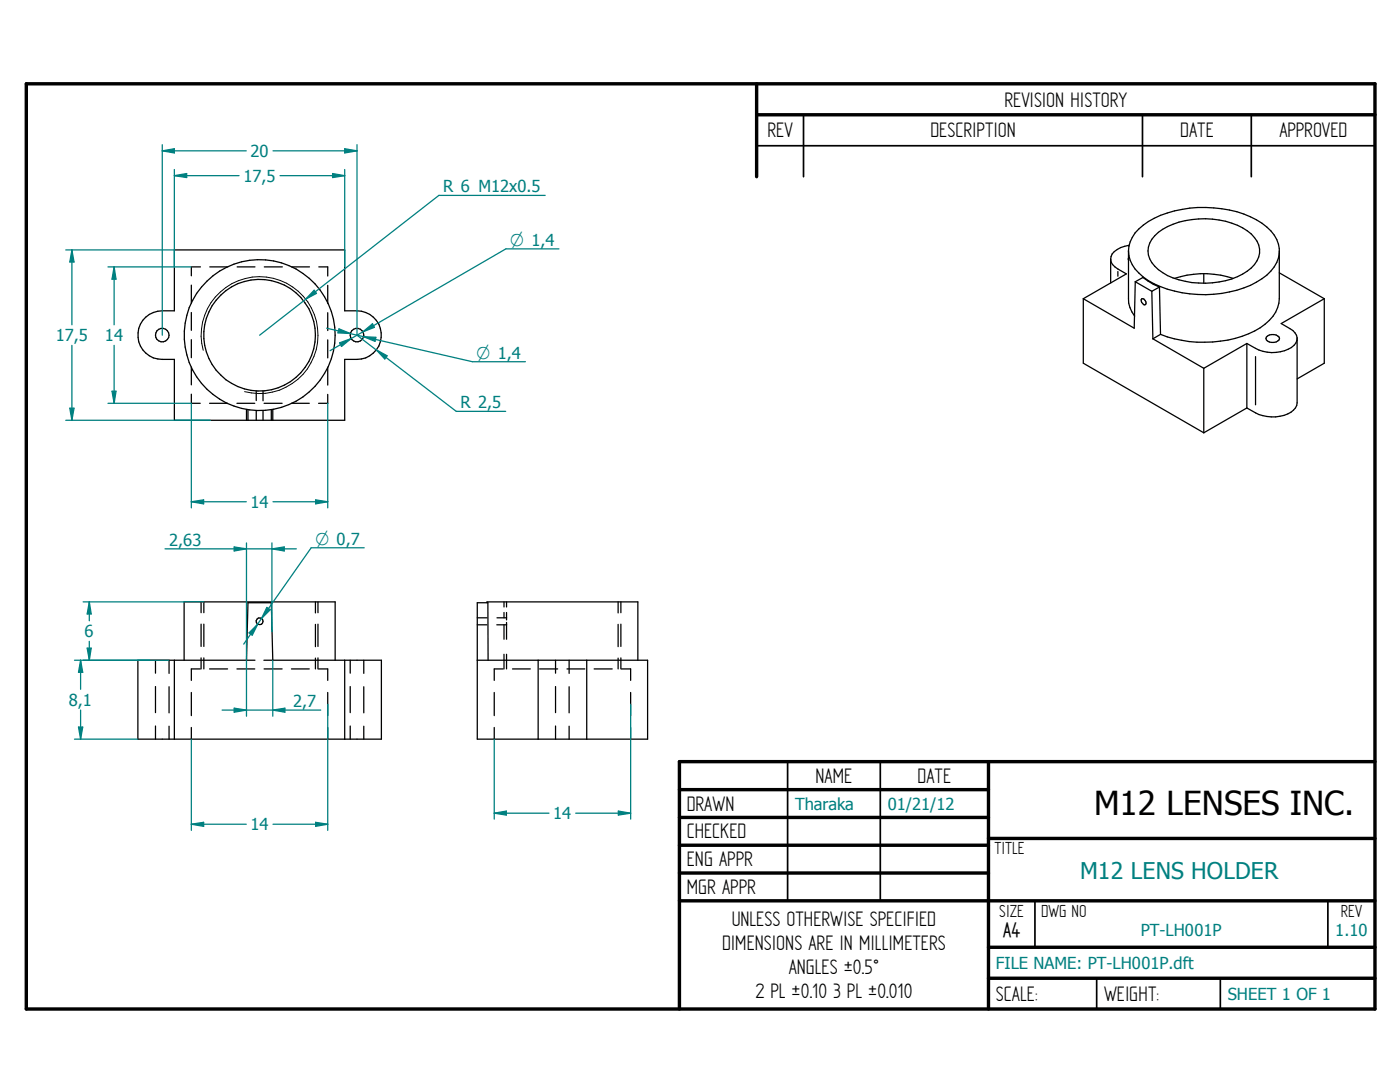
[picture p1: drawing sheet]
<svg xmlns="http://www.w3.org/2000/svg" width="279mm" height="216mm" viewBox="0 0 279 216" stroke-linecap="round" stroke-linejoin="round" font-family="sans-serif">
<g fill="none" stroke="#000" stroke-width=".68">
<path d="M5.2 16.7h269.2v184.6h-269.2zM151 16.7v18.6M151 22.9h123.4M135.6 157.6h61.7M197.3 152v49.3M274.4 152h-138.8v49.3M135.6 163.1h61.7M135.6 168.7h61.7M135.6 174.2h61.7M135.6 179.7h138.8M197.3 167.3h77.1M197.3 189h77.1"/>
<path d="M197.3 195.2h77.1"/>
</g>
<path d="M151 29.1h123.4M160.4 22.9v12.4M228 22.9v12.4M249.7 22.9v12.4M157.2 152v27.7M175.7 152v27.7M206.5 179.9v9.1M265 179.9v9.1M218.9 195.2v6.1M243.5 195.2v6.1" fill="none" stroke="#000" stroke-width=".34"/>
<g fill="none" stroke="#000" stroke-width=".25">
<path d="M34.8 49.9h34v12.1a6.9 6.9 0 0 1 5.7 1.3 4.8 4.8 0 0 1 1.3 5.3 4.8 4.8 0 0 1-4.6 3.1h-2.4v12.2h-34v-12.2a7 7 0 0 1-5.7-1.3 4.8 4.8 0 0 1-1.3-5.3 4.8 4.8 0 0 1 4.6-3.1h2.4zM38.2 56.9v3.6M40 53.3h-1.8v1.7M41.9 53.3h3.6M47.3 53.3h3.6M52.7 53.3h3.6M58.2 53.3h3.6M63.6 53.3h1.8v1.8M65.4 56.9v3.6M216.2 59.6v12.9l24 13.9M221.7 51.7v4.8M223.1 54.2v.9"/>
<path d="M225.2 50.1a7.2 7.2 0 0 1 4-5.9 23.2 23.2 0 0 1 21.5-.3 8.1 8.1 0 0 1 4.6 5.7v10a7 7 0 0 1-3.8 5.8 23.6 23.6 0 0 1-19.9 1.3M225.2 50.1a6.7 6.7 0 0 0 3 5.2 21.6 21.6 0 0 0 14 3.4 18 18 0 0 0 11.4-4.6 6.1 6.1 0 0 0 1.7-3.6M225.2 50.1v9.5a5.6 5.6 0 0 0 1.2 3.5M225.2 51.5v.4M225.3 48.9a4.4 4.4 0 0 0-3.6 2.3 2.04 2.04 0 0 0 1.4 2.5l1.7 1-8.6 4.9M226.6 56.2l-.2 9.3-10.2-5.9M226.6 56.2l1.5-.8 2.1 1.3 1.2 .6M226.6 56.2l3.3 1.9M227.9 59.6a.75 .75 0 0 1 .7 .4 .75 .75 0 0 1-.1 .8h-.2a.87 .87 0 0 1-.4-1.2zM229.9 58.1l.2 9.5M230.5 47a14.6 14.6 0 0 1 11.5-3.3 12.1 12.1 0 0 1 8.4 3.7 4.1 4.1 0 0 1-.7 6.1 15.6 15.6 0 0 1-13.1 2.6 9.6 9.6 0 0 1-7.2-4.5 4.1 4.1 0 0 1 1.1-4.6zM231.4 57.3l.2 9.4"/>
<path d="M231.4 57.3l-1.5 .8M234.4 55.5a18.6 18.6 0 0 1 11.7 0M240.2 54.6v1.9M255.3 54.4l9 5.2M264.3 59.6l-8.6 5 1.7 1a2.03 2.03 0 0 1 1.5 1.8 2.03 2.03 0 0 1-1.2 1.9 7.4 7.4 0 0 1-7.1 .2l-1.8-1M264.3 59.6v12.9l-5.4 3.1M38.2 62.4v3.5M38.2 67.8v3.6M38.2 73.2v3.6M38.2 78.7v1.8h1.8M51.1 78v1.9M52.5 78v2"/>
<path d="M65.4 62.4v3.6M65.4 67.8v3.6M65.4 73.3v3.5M65.4 78.7v1.8h-1.8M230.1 67.6l10.1 5.9M231.6 66.7l-1.5 .9M240.2 73.5v12.9M248.8 68.5l-8.6 5M248.8 68.5v12.9M250.6 71.2v9.6M252.7 67.3a1.66 1.66 0 0 1 2.7 .2 1.53 1.53 0 0 1-2.8 0zM258.9 67.5v12.9a3.2 3.2 0 0 1-2.7 2.5 8.4 8.4 0 0 1-7.4-1.5"/>
<path d="M41.8 80.5h3.6M47.3 80.5h3.5M49.2 81.7v2.2M49.5 81.7v2.2M51.1 81.9v2M52.5 82v1.9M52.7 80.5h3.6M54.1 81.7v2.2M54.4 81.7v2.2M58.2 80.5h3.5M248.8 81.4l-8.6 5M31 131.7v2.6"/>
<path d="M31 137v5.2M33.7 131.7v2.7M33.7 137v5.2M34.8 131.7v15.8M36.7 131.7v-11.6h30.2v11.6M38.2 138.2v4.6M40 133.5h-1.8v2.3M40.1 120.1v2.2M40.1 124.5v4.5M40.1 131.3v2.2M40.7 120.1v2.2M40.7 124.5v4.5"/>
<path d="M40.7 131.3v2.2M41.8 133.5h3.6M47.3 133.5h3.5M49.2 131.7l.3-11.4h4.6l.3 11.4M50.9 131.7h-23.4v15.8h48.6v-15.8h-23.4M52.7 133.5h3.6M58.2 133.5h3.5M62.9 120.1v2.2M62.9 124.6v4.4M62.9 131.3v2.2M63.5 120.1v2.2M63.5 124.5v4.5"/>
<path d="M63.5 131.3v2.2M63.6 133.5h1.8v2.3M65.4 138.2v4.6M68.8 131.7v15.8M69.9 131.7v2.6M69.9 137v5.2M72.6 131.7v2.7M72.6 137v5.2M95.2 131.7h34v15.8h-34v-27.2h2.2v11.4M95.2 124.7h2M95.2 123.3h2M97.2 120.3v-.2h30.1v11.6"/>
<path d="M98.6 138.2v4.6M99.1 124.7h2M99.2 123.3h1.9M100.4 133.5h-1.8v2.3M100.6 120.1v1M100.6 122.2v1.1M100.6 124.7v2.9M100.6 130.6v2.9M101.1 120.1v1M101.1 122.2v1.5M101.1 124.2v3.4M101.1 130.6v2.9"/>
<path d="M102.3 133.5h3.5M107.4 131.7v15.8M107.7 133.5h3.6M110.9 131.7v2.6M110.9 137v5.2M113.2 133.5h3.5M113.6 131.7v2.7M113.6 137v5.2M117.1 131.7v15.8M118.6 133.5h3.6M123.4 120.1v2.2M123.4 124.6v4.4"/>
<path d="M123.4 131.3v2.2M123.9 120.1v2.2M123.9 124.5v4.5M123.9 131.3v2.2M124 133.5h1.9v2.3M125.9 138.2v4.6M31 144.9v2.6M33.7 144.9v2.6M38.2 145.2v2.3M65.4 145.2v2.3M69.9 144.9v2.6M72.6 144.9v2.6"/>
<path d="M98.6 145.2v2.3M110.9 144.9v2.6M113.6 144.9v2.6M125.9 145.2v2.3"/>
<circle cx="32.4" cy="66.9" r="1.35"/>
<circle cx="51.8" cy="66.9" r="11.1"/>
<circle cx="51.8" cy="66.9" r="15.1"/>
<circle cx="71.2" cy="66.9" r="1.36"/>
<circle cx="51.8" cy="124" r=".67"/>
</g>
<path d="M40.6 69.9a11.7 11.7 0 0 1 10.2-14.6 11.7 11.7 0 0 1 12.6 12.6 11.7 11.7 0 0 1-14.6 10.2" fill="none" stroke="#000" stroke-width=".2"/>
<path d="M101 49.7l-35.1 20.3M67.8 68.4l2.3-.8-1.9 1.5z" fill="none" stroke="#008080" stroke-width=".25"/>
<path d="M67.8 68.4l2.3-.8-1.9 1.5z" fill="#008080"/>
<path d="M72.4 66.2l1.9-1.6 .4 .7z" fill="none" stroke="#008080" stroke-width=".25"/>
<path d="M72.4 66.2l1.9-1.6 .4 .7z" fill="#008080"/>
<path d="M14.4 49.9l.4 2.4h-.9zM101 49.7h10.5" fill="none" stroke="#008080" stroke-width=".25"/>
<path d="M14.4 49.9l.4 2.4h-.9z" fill="#008080"/>
<path d="M13.9 81.4h.9l-.4 2.5z" fill="none" stroke="#008080" stroke-width=".25"/>
<path d="M13.9 81.4h.9l-.4 2.5z" fill="#008080"/>
<path d="M34.8 35.1l2.5-.5v.8zM13.1 49.9h21.7M14.4 49.9v14.9M14.4 68.9v15M13.1 83.9h28.9" fill="none" stroke="#008080" stroke-width=".25"/>
<path d="M34.8 35.1l2.5-.5v.8z" fill="#008080"/>
<path d="M66.4 34.6l2.4 .5-2.4 .3z" fill="none" stroke="#008080" stroke-width=".25"/>
<path d="M66.4 34.6l2.4 .5-2.4 .3z" fill="#008080"/>
<path d="M34.8 33.8v19.5M34.8 35.1h12.9M55.9 35.1h12.9M68.8 33.8v19.5M38.2 100.1l2.4-.4v.8z" fill="none" stroke="#008080" stroke-width=".25"/>
<path d="M38.2 100.1l2.4-.4v.8z" fill="#008080"/>
<path d="M63 99.7l2.4 .4-2.4 .4z" fill="none" stroke="#008080" stroke-width=".25"/>
<path d="M63 99.7l2.4 .4-2.4 .4z" fill="#008080"/>
<path d="M22.8 53.3l.4 2.4h-.8zM38.2 80.5v20.8M65.4 80.5v20.8M38.2 100.1h10.9M54.5 100.1h10.9" fill="none" stroke="#008080" stroke-width=".25"/>
<path d="M22.8 53.3l.4 2.4h-.8z" fill="#008080"/>
<path d="M22.4 78.1h.8l-.4 2.4z" fill="none" stroke="#008080" stroke-width=".25"/>
<path d="M22.4 78.1h.8l-.4 2.4z" fill="#008080"/>
<path d="M32.4 30.1l2.4-.4v.8zM21.5 53.3h16.7M22.8 53.3v11.5M22.8 68.9v11.6M21.5 80.5h16.7" fill="none" stroke="#008080" stroke-width=".25"/>
<path d="M32.4 30.1l2.4-.4v.8z" fill="#008080"/>
<path d="M68.8 29.7l2.4 .4-2.4 .4z" fill="none" stroke="#008080" stroke-width=".25"/>
<path d="M68.8 29.7l2.4 .4-2.4 .4z" fill="#008080"/>
<path d="M32.4 28.9v38M32.4 30.1h16.7M54.5 30.1h16.7M71.2 28.9v38M87.6 39l-35.8 27.9M62.7 57.9l.5 .6-2.2 1.2z" fill="none" stroke="#008080" stroke-width=".25"/>
<path d="M62.7 57.9l.5 .6-2.2 1.2z" fill="#008080"/>
<path d="M87.6 39h21.2M71.2 66.9l19.9 15.2M75.1 69.8l2.2 1.2-.5 .6z" fill="none" stroke="#008080" stroke-width=".25"/>
<path d="M75.1 69.8l2.2 1.2-.5 .6z" fill="#008080"/>
<path d="M65.2 65.5l29.1 6.7M67.6 65.6l2.3 .9-2.5-.1zM91.1 82.1h9.8" fill="none" stroke="#008080" stroke-width=".25"/>
<path d="M67.6 65.6l2.3 .9-2.5-.1z" fill="#008080"/>
<path d="M72.6 67.2l2.4 .1-.2 .8z" fill="none" stroke="#008080" stroke-width=".25"/>
<path d="M72.6 67.2l2.4 .1-.2 .8z" fill="#008080"/>
<path d="M94.3 72.2h10.6M62.1 109.3l-13.5 19.2M51.4 124.5l-1.1 2.2-.6-.4z" fill="none" stroke="#008080" stroke-width=".25"/>
<path d="M49.7 126.3l1.7-1.8-1.1 2.2z" fill="#008080"/>
<path d="M53.3 121.2l.6 .5-1.7 1.7z" fill="none" stroke="#008080" stroke-width=".25"/>
<path d="M53.3 121.2l.6 .5-1.7 1.7z" fill="#008080"/>
<path d="M46.7 109.1l2.5 .4-2.5 .4zM62.1 109.3h10.6" fill="none" stroke="#008080" stroke-width=".25"/>
<path d="M46.7 109.1l2.5 .4-2.5 .4z" fill="#008080"/>
<path d="M54.3 109.5l2.4-.4v.8z" fill="none" stroke="#008080" stroke-width=".25"/>
<path d="M54.3 109.5l2.4-.4v.8z" fill="#008080"/>
<path d="M32.9 109.5h26.2M49.2 108.3v23.4M54.3 108.3v17.7M38.2 164.5l2.4-.4v.8z" fill="none" stroke="#008080" stroke-width=".25"/>
<path d="M38.2 164.5l2.4-.4v.8z" fill="#008080"/>
<path d="M63 164.1l2.4 .4-2.4 .4z" fill="none" stroke="#008080" stroke-width=".25"/>
<path d="M63 164.1l2.4 .4-2.4 .4z" fill="#008080"/>
<path d="M38.2 147.5v18.2M65.4 140.5v25.2M38.2 164.5h10.9M54.5 164.5h10.9M98.6 162.3l2.4-.5v.8z" fill="none" stroke="#008080" stroke-width=".25"/>
<path d="M98.6 162.3l2.4-.5v.8z" fill="#008080"/>
<path d="M123.4 161.8l2.5 .5-2.5 .3z" fill="none" stroke="#008080" stroke-width=".25"/>
<path d="M123.4 161.8l2.5 .5-2.5 .3z" fill="#008080"/>
<path d="M15.7 145.1h.8l-.4 2.4zM98.6 147.5v15.9M125.9 140.5v22.9M98.6 162.3h11M114.9 162.3h11" fill="none" stroke="#008080" stroke-width=".25"/>
<path d="M15.7 145.1h.8l-.4 2.4z" fill="#008080"/>
<path d="M16.1 131.7l.4 2.5h-.8z" fill="none" stroke="#008080" stroke-width=".25"/>
<path d="M16.1 131.7l.4 2.5h-.8z" fill="#008080"/>
<path d="M14.9 131.7h15M16.1 131.7v5.8M17.4 129.3h.8l-.4 2.4zM14.9 147.5h12.6M16.1 141.7v5.8" fill="none" stroke="#008080" stroke-width=".25"/>
<path d="M17.4 129.3h.8l-.4 2.4z" fill="#008080"/>
<path d="M17.8 120.1l.4 2.4h-.8z" fill="none" stroke="#008080" stroke-width=".25"/>
<path d="M17.8 120.1l.4 2.4h-.8z" fill="#008080"/>
<path d="M16.6 131.7h17.1M16.6 120.1h24.1M17.8 120.1v3.8M17.8 128v3.7M46.7 141.3l2.5 .4-2.5 .4z" fill="none" stroke="#008080" stroke-width=".25"/>
<path d="M46.7 141.3l2.5 .4-2.5 .4z" fill="#008080"/>
<path d="M54.4 141.7l2.5-.4v.8z" fill="none" stroke="#008080" stroke-width=".25"/>
<path d="M54.4 141.7l2.5-.4v.8z" fill="#008080"/>
<path d="M49.2 131.7v11.2M54.4 131.7v11.2M44.3 141.7h19.7" fill="none" stroke="#008080" stroke-width=".25"/>
<text font-size="6.6" x="218.4" y="162.7">M12 LENSES INC.</text>
<g font-size="4.7">
<text x="200.4" y="21.3">REVISION HISTORY</text>
<text x="153.2" y="27.4">REV</text>
<text x="185.7" y="27.4">DESCRIPTION</text>
<text x="235.5" y="27.4">DATE</text>
<text x="255.3" y="27.4">APPROVED</text>
<text x="137.1" y="161.8">DRAWN</text>
<text x="162.8" y="156.2">NAME</text>
<text x="183.1" y="156.2">DATE</text>
<text x="137.1" y="167.3">CHECKED</text>
<text x="137.1" y="172.8">ENG APPR</text>
<text x="137.1" y="178.4">MGR APPR</text>
<text x="146" y="184.7">UNLESS OTHERWISE SPECIFIED</text>
<text x="144.1" y="189.5">DIMENSIONS ARE IN MILLIMETERS</text>
<text x="200.2" y="187">A4</text>
<text x="157.4" y="194.4">ANGLES ±0.5°</text>
<text x="150.7" y="199.2">2 PL ±0.10 3 PL ±0.010</text>
<text x="198.8" y="199.7">SCALE:</text>
<text x="220.3" y="199.7">WEIGHT:</text>
</g>
<text font-size="4.6" fill="#008080" x="215.6" y="175.5">M12 LENS HOLDER</text>
<g font-size="3.9">
<text x="198.5" y="170.5">TITLE</text>
<text x="199.4" y="183">SIZE</text>
<text x="207.8" y="183">DWG NO</text>
<text x="267.6" y="183">REV</text>
</g>
<g font-size="3.8" fill="#008080">
<text x="101.8" y="49">O</text>
<text x="95.1" y="71.5">O</text>
<text x="62.9" y="108.7">O</text>
</g>
<g font-size="3.3" fill="#008080">
<text x="50" y="31.3">20</text>
<text x="48.6" y="36.3">17,5</text>
<text x="88.5" y="38.4">R 6 M12x0.5</text>
<text x="106" y="49">1,4</text>
<text x="11.1" y="68.1">17,5</text>
<text x="21" y="68.1">14</text>
<text x="99.4" y="71.5">1,4</text>
<text x="91.9" y="81.4">R 2,5</text>
<text x="50" y="101.3">14</text>
<text x="33.8" y="108.9">2,63</text>
<text x="67.2" y="108.7">0,7</text>
<text x="16.9" y="127.1">6</text>
<text x="13.8" y="140.8">8,1</text>
<text x="58.5" y="141.1">2,7</text>
<text x="158.7" y="161.5">Tharaka</text>
<text x="177.2" y="161.5">01/21/12</text>
<text x="50" y="165.7">14</text>
<text x="110.4" y="163.4">14</text>
<text x="227.7" y="186.8">PT-LH001P</text>
<text x="266.5" y="186.8">1.10</text>
<text x="198.8" y="193.3">FILE NAME: PT-LH001P.dft</text>
<text x="245" y="199.5">SHEET 1 OF 1</text>
</g>
</svg>
